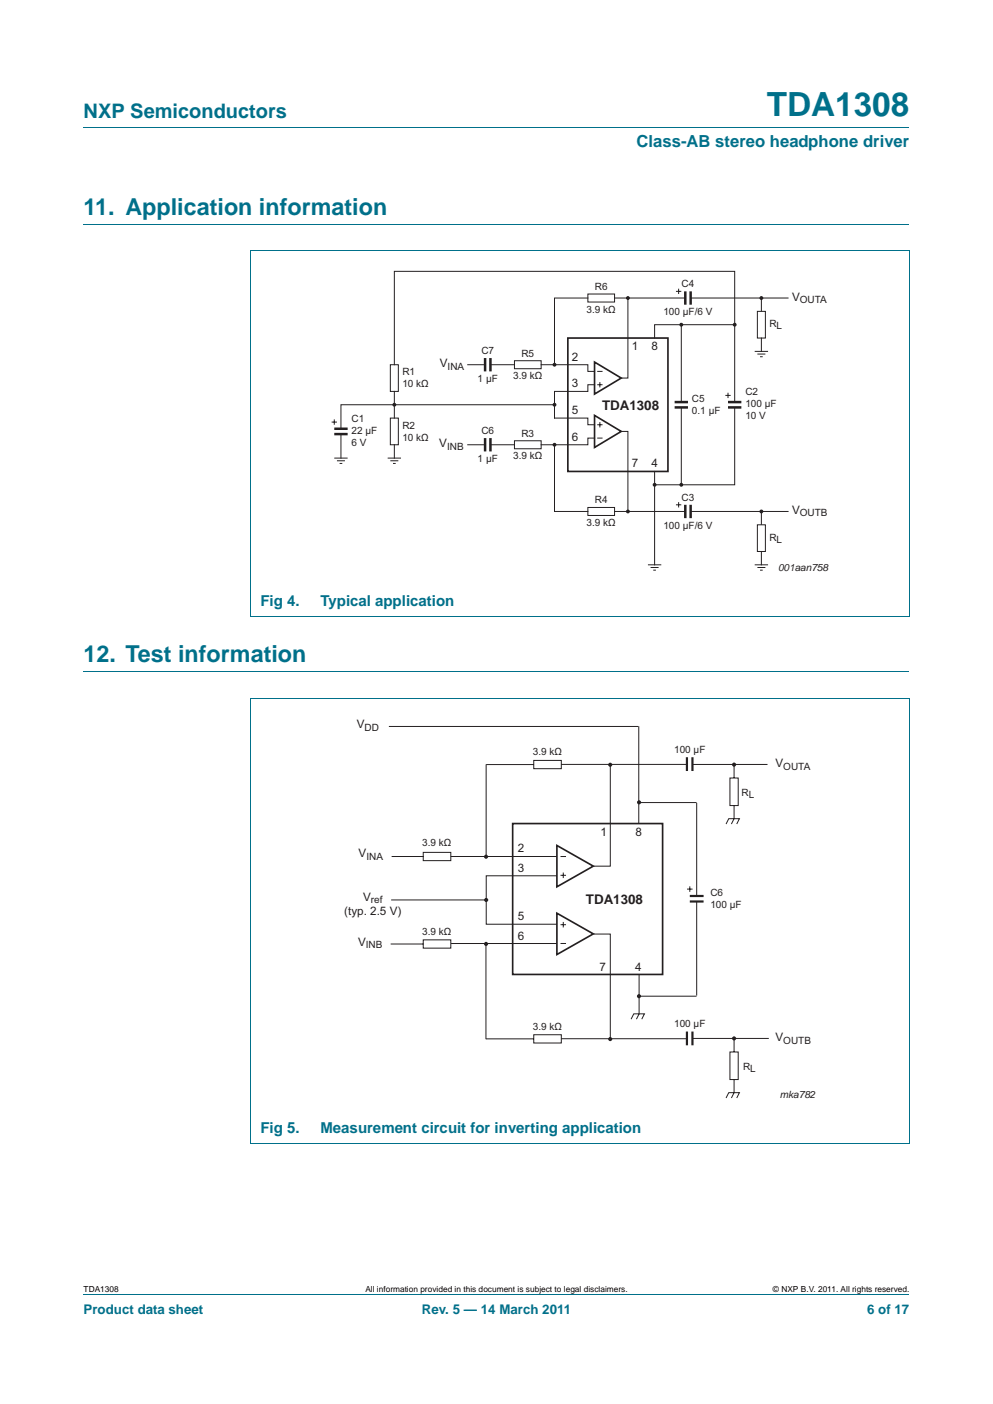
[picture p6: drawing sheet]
<svg xmlns="http://www.w3.org/2000/svg" width="210mm" height="297mm" viewBox="0 0 210 297" stroke-linecap="round" stroke-linejoin="round" font-family="sans-serif">
<path d="M17.7 27h174.6M17.7 47.4h174.6M52.9 53.1h139.4M53 53.1v77.3M192.3 53.1v77.3M52.9 130.4h139.4M17.7 142h174.6M17.7 273.9h174.6" fill="none" stroke="#00708a" stroke-width=".21"/>
<g fill="none" stroke="#231f20" stroke-width=".21">
<path d="M82.5 77.2h1.7v5.6h-1.7zM83.4 77.2v-19.8h72v27.7M98.9 77.2h3.7M103.7 77.2h5.1M108.8 76.3h5.6v1.7h-5.6zM144.1 68.7v16.4M70.1 89.3h1.2M70.7 88.7v1.2M70.7 96.9h2.8M71.3 97.5h1.6M71.8 98h.6M72.1 91.8v5.1"/>
<path d="M82 96.9h2.8M82.5 97.5h1.7M83.1 98h.6M83.4 82.8v5.7M117.3 85.6h-45.2v5.1M138.4 99.7v19.8M144.1 86.2v16.4M153.4 83.7h1.1M153.9 83.1v1.1M155.4 86.2v16.4h-17M132.8 108.2h12.1M137 119.5h2.8"/>
<path d="M142.9 106.8h1.2M143.5 106.2v1.2M146 108.2h20.6M137.6 120.1h1.7M138.1 120.6h.6"/>
</g>
<path d="M102.6 75.8v2.8M103.7 75.8v2.8M70.7 90.7h2.8M70.7 91.8h2.8M142.7 85.1h2.8M142.7 86.2h2.8M153.9 85.1h2.9M153.9 86.2h2.9M144.9 106.8v2.8M146 106.8v2.8" fill="none" stroke="#231f20" stroke-width=".53"/>
<circle cx="144.1" cy="68.7" r=".28" fill="#231f20"/>
<circle cx="144.1" cy="68.7" r=".28" fill="none" stroke="#231f20" stroke-width=".25"/>
<circle cx="155.4" cy="68.7" r=".28" fill="#231f20"/>
<circle cx="155.4" cy="68.7" r=".28" fill="none" stroke="#231f20" stroke-width=".25"/>
<circle cx="117.3" cy="85.6" r=".28" fill="#231f20"/>
<circle cx="117.3" cy="85.6" r=".28" fill="none" stroke="#231f20" stroke-width=".25"/>
<circle cx="132.8" cy="108.2" r=".28" fill="#231f20"/>
<circle cx="132.8" cy="108.2" r=".28" fill="none" stroke="#231f20" stroke-width=".25"/>
<circle cx="138.4" cy="102.6" r=".28" fill="#231f20"/>
<circle cx="138.4" cy="102.6" r=".28" fill="none" stroke="#231f20" stroke-width=".25"/>
<circle cx="144.1" cy="102.6" r=".28" fill="#231f20"/>
<circle cx="144.1" cy="102.6" r=".28" fill="none" stroke="#231f20" stroke-width=".25"/>
<circle cx="161" cy="108.2" r=".28" fill="#231f20"/>
<circle cx="161" cy="108.2" r=".28" fill="none" stroke="#231f20" stroke-width=".25"/>
<circle cx="161" cy="63.1" r=".28" fill="#231f20"/>
<circle cx="161" cy="63.1" r=".28" fill="none" stroke="#231f20" stroke-width=".25"/>
<circle cx="132.8" cy="63.1" r=".28" fill="#231f20"/>
<circle cx="132.8" cy="63.1" r=".28" fill="none" stroke="#231f20" stroke-width=".25"/>
<circle cx="117.3" cy="77.2" r=".28" fill="#231f20"/>
<circle cx="117.3" cy="77.2" r=".28" fill="none" stroke="#231f20" stroke-width=".25"/>
<circle cx="117.3" cy="94.1" r=".28" fill="#231f20"/>
<circle cx="117.3" cy="94.1" r=".28" fill="none" stroke="#231f20" stroke-width=".25"/>
<circle cx="83.4" cy="85.6" r=".28" fill="#231f20"/>
<circle cx="83.4" cy="85.6" r=".28" fill="none" stroke="#231f20" stroke-width=".25"/>
<g fill="none" stroke="#231f20" stroke-width=".21">
<path d="M114.4 77.2h9.9v1.4h1.4M124.3 63.1h-7v14.1M124.3 62.2h5.7v1.7h-5.7zM126.3 78.6h1.1M130 63.1h14.9M132.8 63.1v16.9h-1.4M142.9 61.6h1.2M143.5 61.1v1.1M146 63.1h20.6M155.4 68.7h-17v2.8M159.6 74.3h2.8M160.2 65.9h1.6v5.6h-1.6z"/>
<path d="M160.2 74.9h1.6M160.7 75.5h.6M161 63.1v2.8M161 71.5v2.8M82.5 88.5h1.7v5.6h-1.7zM83.4 94.1v2.8M98.9 94.1h3.7M103.7 94.1h5.1M108.8 93.3h5.6v1.6h-5.6zM117.3 94.1v14.1h7M125.7 81.4h-1.4v1.4h-7v5.7h7v1.4h1.4M125.7 92.7h-1.4v1.4h-9.9"/>
<path d="M126.3 81.4h1.1M126.3 92.7h1.1M126.3 89.9h1.1M126.9 80.8v1.2M126.9 89.3v1.1M131.4 91.3h1.4v16.9h-2.8M124.3 107.4h5.7v1.7h-5.7zM159.6 119.5h2.8M160.2 111h1.6v5.7h-1.6zM161 108.2v2.8M161 116.7v2.8M160.2 120.1h1.6"/>
<path d="M160.7 120.6h.6M82.2 153.7h52.8M135.1 153.6v20.7M102.8 161.8v19.4M118.7 161.7h26.6M129.1 161.8v21.5h-3.6M135.1 169.8h12.2M146.4 161.7h15.9M153.5 174.3l.6-1.1h2.3l-.6 1.1M155.2 173.2l-.5 1.1M82.7 190.4h20.2M125.5 197.6h3.6v22.2"/>
<path d="M133.4 215.6l.6-1.1h2.3l-.6 1.1M135.1 210.8h12.2M135.1 206.2v8.3l-.5 1.1M153.5 232.3l.6-1.1h2.3l-.6 1.1M155.2 231.2l-.5 1.1"/>
</g>
<path d="M144.9 61.6v2.9M146 61.6v2.9M102.6 92.7v2.8M103.7 92.7v2.8" fill="none" stroke="#231f20" stroke-width=".53"/>
<path d="M120.1 71.5h21.1v28.2h-21.1zM125.7 76.6l5.7 3.4-5.7 3.4zM125.7 87.9l5.7 3.4-5.7 3.4z" fill="none" stroke="#231f20" stroke-width=".35"/>
<path d="M52.9 147.7h139.4M53 147.7v94.1M192.3 147.7v94.1M52.9 241.9h139.4" fill="none" stroke="#00708a" stroke-width=".21"/>
<path d="M145.3 160.2v2.9M146.4 160.2v2.9" fill="none" stroke="#231f20" stroke-width=".46"/>
<g fill="#231f20">
<circle cx="102.8" cy="190.4" r=".44"/>
<circle cx="129" cy="161.8" r=".44"/>
<circle cx="155.2" cy="161.8" r=".44"/>
<circle cx="102.8" cy="181.2" r=".44"/>
<circle cx="135.1" cy="210.8" r=".44"/>
<circle cx="135.1" cy="169.7" r=".44"/>
</g>
<path d="M102.8 199.8v20" fill="none" stroke="#231f20" stroke-width=".21"/>
<circle cx="102.8" cy="199.7" r=".44" fill="#231f20"/>
<g fill="none" stroke="#231f20" stroke-width=".21">
<path d="M102.8 161.8h10.1M112.9 160.9h5.8v1.7h-5.8zM147.3 169.9v19.7M154.4 164.6h1.7v5.8h-1.7zM155.2 161.8v2.8M155.2 170.4v2.8M82.6 199.7h6.9M82.8 181.2h6.7M89.5 180.3h5.8v1.8h-5.8zM89.5 198.8h5.8v1.8h-5.8zM95.3 181.2h22.5M95.4 199.6h22.4"/>
<path d="M117.8 185.3h-15v10.2h15M118.5 181.2h1.2M118.5 185.2h1.2M118.5 199.6h1.2M118.5 195.6h1.2M119.1 184.6v1.2M119.1 195.1v1.1M145.3 188.1h1.1M145.9 187.5v1.2M147.3 190.7v19.9"/>
</g>
<path d="M108.4 174.2h31.7v32h-31.7zM117.8 178.9l7.7 4.3-7.7 4.4zM117.8 193.2l7.7 4.4-7.7 4.3z" fill="none" stroke="#231f20" stroke-width=".35"/>
<path d="M145.9 189.6h2.9M145.9 190.7h2.9" fill="none" stroke="#231f20" stroke-width=".46"/>
<circle cx="155.2" cy="219.7" r=".44" fill="#231f20"/>
<path d="M118.7 219.8h26.6M146.4 219.7h16.2M155.2 219.7v2.9M154.4 222.6h1.7v5.8h-1.7zM155.2 228.4v2.8" fill="none" stroke="#231f20" stroke-width=".21"/>
<path d="M145.3 218.2v3M146.4 218.2v3" fill="none" stroke="#231f20" stroke-width=".46"/>
<circle cx="129" cy="219.8" r=".44" fill="#231f20"/>
<path d="M102.8 219.8h10.1M112.9 218.9h5.8v1.8h-5.8z" fill="none" stroke="#231f20" stroke-width=".21"/>
<text font-size="7" fill="#00708a" x="162.1" y="24.6">TDA1308</text>
<g font-size="4.9" fill="#00708a">
<text x="17.7" y="45.4">11. Application information</text>
<text x="17.7" y="140.1">12. Test information</text>
</g>
<text font-size="4.2" fill="#00708a" x="17.7" y="24.9">NXP Semiconductors</text>
<text font-size="3.5" fill="#00708a" x="134.6" y="31.1">Class-AB stereo headphone driver</text>
<g font-size="3.2" fill="#00708a">
<text x="55.1" y="128.3">Fig 4.</text>
<text x="67.8" y="128.3">Typical application</text>
<text x="55.1" y="239.8">Fig 5.</text>
<text x="67.8" y="239.8">Measurement circuit for inverting application</text>
</g>
<g font-size="2.8" fill="#231f20">
<text x="127.3" y="86.8">TDA1308</text>
<text x="123.9" y="191.2">TDA1308</text>
</g>
<g font-size="2.8" fill="#00708a">
<text x="17.7" y="277.9">Product data sheet</text>
<text x="89.2" y="277.9">Rev. 5 — 14 March 2011</text>
<text x="183.4" y="277.9">6 of 17</text>
</g>
<g font-size="2.5" fill="#231f20">
<text x="167.5" y="63.6">V</text>
<text x="93" y="77.7">V</text>
<text x="120.9" y="76.3">2</text>
<text x="133.6" y="74.1">1</text>
<text x="137.7" y="74.1">8</text>
<text x="120.9" y="82">3</text>
<text x="120.9" y="87.6">5</text>
<text x="92.9" y="94.7">V</text>
<text x="120.9" y="93.3">6</text>
<text x="133.6" y="98.9">7</text>
<text x="137.7" y="98.9">4</text>
<text x="167.5" y="108.8">V</text>
<text x="75.5" y="154.1">V</text>
<text x="164" y="162.4">V</text>
<text x="127" y="176.9">1</text>
<text x="134.4" y="176.9">8</text>
<text x="75.8" y="181.4">V</text>
<text x="109.5" y="180.2">2</text>
<text x="109.5" y="184.6">3</text>
<text x="76.8" y="190.6">V</text>
<text x="72.8" y="193.6">(typ. 2.5 V)</text>
<text x="109.5" y="194.7">5</text>
<text x="75.7" y="200.1">V</text>
<text x="109.5" y="198.9">6</text>
<text x="126.7" y="205.3">7</text>
<text x="134.3" y="205.5">4</text>
<text x="164" y="220.3">V</text>
</g>
<g font-size="2.1" fill="#231f20">
<text x="125.8" y="61.4">R6</text>
<text x="144.1" y="60.8">C4</text>
<text x="169.1" y="64.1">OUTA</text>
<text x="124" y="66.2">3.9 kΩ</text>
<text x="140.3" y="66.7">100 μF/6 V</text>
<text x="162.7" y="69.3">RL</text>
<text x="101.8" y="74.9">C7</text>
<text x="110.3" y="75.5">R5</text>
<text x="85.1" y="79.4">R1</text>
<text x="85.1" y="82">10 kΩ</text>
<text x="94.7" y="78.2">INA</text>
<text x="101" y="80.8">1 μF</text>
<text x="108.5" y="80.3">3.9 kΩ</text>
<text x="157.6" y="83.7">C2</text>
<text x="74.4" y="89.3">C1</text>
<text x="146.3" y="85.1">C5</text>
<text x="146.3" y="87.6">0.1 μF</text>
<text x="157.6" y="86.2">100 μF</text>
<text x="157.6" y="88.7">10 V</text>
<text x="74.4" y="91.8">22 μF</text>
<text x="74.4" y="94.4">6 V</text>
<text x="85.1" y="90.7">R2</text>
<text x="85.1" y="93.3">10 kΩ</text>
<text x="94.5" y="95.2">INB</text>
<text x="101.8" y="91.8">C6</text>
<text x="110.3" y="92.4">R3</text>
<text x="101" y="97.8">1 μF</text>
<text x="108.5" y="97.2">3.9 kΩ</text>
<text x="125.8" y="106.5">R4</text>
<text x="144.1" y="106">C3</text>
<text x="124" y="111.3">3.9 kΩ</text>
<text x="140.3" y="111.9">100 μF/6 V</text>
<text x="169.1" y="109.3">OUTB</text>
<text x="162.7" y="114.4">RL</text>
<text x="164.5" y="120.9">001aan758</text>
<text x="77.1" y="154.5">DD</text>
<text x="112.7" y="159.8">3.9 kΩ</text>
<text x="142.6" y="159.3">100 μF</text>
<text x="165.6" y="162.9">OUTA</text>
<text x="156.8" y="168.4">RL</text>
<text x="89.3" y="179">3.9 kΩ</text>
<text x="77.5" y="181.9">INA</text>
<text x="78.4" y="191.1">ref</text>
<text x="150.2" y="189.6">C6</text>
<text x="89.3" y="197.7">3.9 kΩ</text>
<text x="150.2" y="192.2">100 μF</text>
<text x="77.4" y="200.6">INB</text>
<text x="112.7" y="217.8">3.9 kΩ</text>
<text x="142.6" y="217.3">100 μF</text>
<text x="165.6" y="220.8">OUTB</text>
<text x="157.1" y="226.4">RL</text>
<text x="164.9" y="232.4">mka782</text>
</g>
<g font-size="1.8">
<text x="17.7" y="273.3">TDA1308</text>
<text x="77.3" y="273.3">All information provided in this document is subject to legal disclaimers.</text>
<text x="163.5" y="273.3">© NXP B.V. 2011. All rights reserved.</text>
</g>
</svg>
